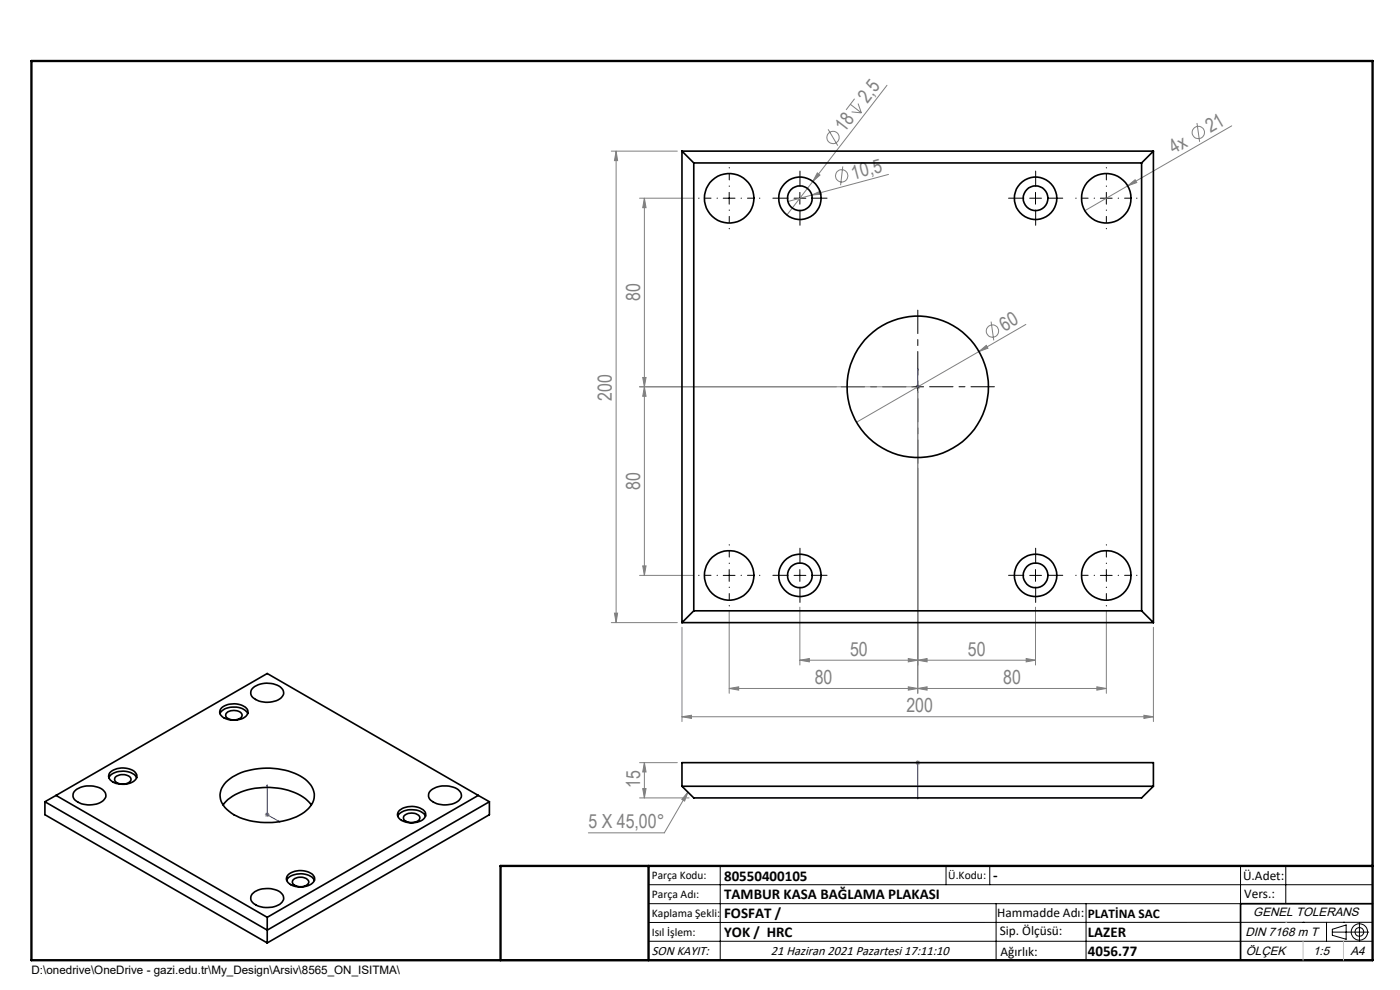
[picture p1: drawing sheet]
<svg xmlns="http://www.w3.org/2000/svg" width="297mm" height="210mm" viewBox="0 0 297 210" stroke-linecap="round" stroke-linejoin="round" font-family="sans-serif">
<g fill="none" stroke="#808080" stroke-width=".21">
<path d="M188.2 18.1l-21.3 27.5M129.7 32.1h14M130.7 32.1v100M130.7 32.1l.3 2h-.6zM173.4 36.7l.6 .4-1.6 1.4zM175.7 27.4l2 3.5M178.8 35.3l-.5 4M180.4 22.1l2.3 1.8M180.7 23.7l2 .2M181.3 20.9l-1.8 2.4M182 22l.7 1.9M188.5 37l-16.3 4.4"/>
<path d="M239.2 39.4l1.6-1.3 .4 .6zM239.2 39.4l-9 5.3M253.9 26.1l.6 4M261.3 26.7l-22.1 12.7M135.7 42h11.5M136.7 42l.4 2.1h-.8zM136.7 42v80.1M172.2 41.4l1.9-.9 .1 .7zM172.2 41.4l-5.1 1.3M207.7 74.6l1.5-1.3 .4 .6zM207.7 74.6l-26 15M210.3 68.2l.5 4"/>
<path d="M217.6 68.8l-9.9 5.8M135.7 82h58M136.3 80.1h.8l-.4 1.9zM136.7 82l.4 2.1h-.8zM194.2 82h1M194.3 81.7l.8 .7M194.7 81.6v.9M194.7 83.1v64M195.1 81.7l-.8 .7M129.7 132.1h14M130.4 130.1h.6l-.3 2zM135.7 122.1h11.5"/>
<path d="M136.3 120h.8l-.4 2.1zM144.7 133.1v20M154.7 129.6v17.5M169.7 128.8v12.3M192.7 139.7l2 .3-2 .4zM217.7 139.7l2 .3-2 .4zM219.7 128.8v12.3M234.7 129.6v17.5M244.7 133.1v20M144.7 152l2-.3v.7zM144.7 152h100M154.7 146l2-.3v.7z"/>
<path d="M154.7 146h80M169.7 140l2-.3v.7zM169.7 140h50M192.7 145.7l2 .3-2 .4zM194.7 146l2-.3v.7zM194.7 140l2-.3v.7zM232.7 145.7l2 .3-2 .4zM242.7 151.7l2 .3-2 .4zM56.2 172.8h1M56.3 172.5l.7 .7M56.7 172.3v1M57 172.5l-.7 .7"/>
<path d="M135.7 161.8h8M135.7 169.3h10.5M136.3 167.3h.8l-.4 2zM136.7 161.8v7.5M136.7 161.8l.4 2h-.8zM145.9 168l-.7 1.9-.6-.3zM145.9 168l-5 8.7h-16.1M194.2 161.8h1M194.3 161.4l.8 .7M194.7 161.3v1M195.1 161.4l-.8 .7"/>
<circle cx="176.7" cy="29.2" r="1.32"/>
<circle cx="178.6" cy="37.3" r="1.31"/>
<circle cx="254.2" cy="28.1" r="1.3"/>
<circle cx="210.6" cy="70.2" r="1.3"/>
</g>
<g fill="none" stroke="#000" stroke-width=".21">
<path d="M153.4 42h2.5M154.7 40.8v2.5M168.5 42h2.5M169.7 40.8v2.5M218.4 42h2.5M219.7 40.8v2.5M233.4 42h2.5M234.7 40.8v2.5M193.4 82h2.5M194.7 80.8v2.5M153.4 122.1h2.5M154.7 120.8v2.5"/>
<path d="M168.5 122.1h2.5M169.7 120.8v2.5M218.4 122.1h2.5M219.7 120.8v2.5M233.4 122.1h2.5M234.7 120.8v2.5M137.6 187.7h153.6M137.6 191.7h153.6M137.6 199.7h153.6M152.8 183.7v20M200.7 183.7v4M210 183.7v4"/>
<path d="M211.3 191.7v12M230.4 191.7v12M263.2 183.7v20M272.8 183.7v8M276.4 195.6h.1M281.4 195.6v4.1M282.6 197.7h7.8M282.6 197.1l3-.9v3l-3-.8zM285 195.6h.1M288.4 195.8v3.8M291.2 195.6l-153.6 .1"/>
<circle cx="288.4" cy="197.7" r="1.74"/>
<circle cx="288.4" cy="197.7" r=".93"/>
</g>
<path d="M194.7 78.2v.4v-.4M194.7 78.2v3.8M194.7 81.9v.3zM194.7 82h.1M56.7 166.5l.1 .4-.2-.1zM56.7 166.5v6.3l2.7 1.6M59.1 174.1l.3 .3-.3-.1zM194.7 161.7v.2zM194.7 169.5v-.4v.4M194.7 161.8v7.7M194.7 161.8h.1" fill="none" stroke="#00f" stroke-width=".21"/>
<g fill="none" stroke="#000" stroke-width=".21" stroke-dasharray="15.2 1.3 1.3 1.3">
<path d="M169.7 39.5v-3.2M219.7 39.5v-3.2M167.2 42h-3.2M169.7 44.5v3.3M172.2 42h3.3M217.2 42h-3.2M219.7 44.5v3.3M222.2 42h3.3M169.7 119.5v-3.2M219.7 119.5v-3.2M167.2 122h-3.2M169.7 124.5v3.3"/>
<path d="M172.2 122h3.3M217.2 122h-3.2M219.7 124.5v3.3M222.2 122h3.3"/>
</g>
<path d="M194.7 79.5v-13.7M192.2 82h-13.7M194.7 84.5v13.8M197.2 82h13.8" fill="none" stroke="#000" stroke-width=".21" stroke-dasharray="15.2 1.3 1.3 1.3" stroke-dashoffset="10.3"/>
<g fill="none" stroke="#000" stroke-width=".21" stroke-dasharray="15.2 1.3 1.3 1.3" stroke-dashoffset="15.1">
<path d="M154.7 39.5v-4M234.7 39.5v-4M152.2 42h-4M154.7 44.5v4M157.2 42h4M232.2 42h-4M234.7 44.5v4M237.2 42h4M154.7 119.5v-4M234.7 119.5v-4M152.2 122h-4M154.7 124.5v4"/>
<path d="M157.2 122h4M232.2 122h-4M234.7 124.5v4M237.2 122h4"/>
</g>
<path d="M291.2 191.7h-28v12M106.2 203.7h185" fill="none" stroke="#000" stroke-width=".35"/>
<path d="M6.7 12.9h284.5v190.8h-284.5zM137.6 183.7v20M291.2 183.7h-185v20" fill="none" stroke="#000" stroke-width=".5"/>
<path d="M272.8 195.6h.1M276.4 199.7v4M285 199.7v4" fill="none" stroke="#c0c0c0" stroke-width=".21"/>
<g fill="#00f">
<path d="M194.7 78.2v.4zM194.7 81.9v.3z"/>
<path d="M59.1 174.1l.3 .3-.3-.1zM56.7 166.5l.1 .4-.2-.1zM194.7 161.7v.2zM194.7 169.1v.4z"/>
</g>
<g fill="#808080">
<path d="M172.2 41.4l1.9-.9 .1 .7z"/>
<path d="M207.7 74.6l1.5-1.3 .4 .6z"/>
<path d="M239.2 39.4l1.6-1.3 .4 .6z"/>
<path d="M173.4 36.7l.6 .4-1.6 1.4z"/>
<path d="M242.7 151.7l2 .3-2 .4zM144.7 152l2-.3v.7z"/>
<path d="M192.7 145.7l2 .3-2 .4zM154.7 146l2-.3v.7z"/>
<path d="M194.7 146l2-.3v.7zM232.7 145.7l2 .3-2 .4zM145.9 168l-.7 1.9-.6-.3z"/>
<path d="M194.7 140l2-.3v.7zM217.7 139.7l2 .3-2 .4z"/>
<path d="M192.7 139.7l2 .3-2 .4zM169.7 140l2-.3v.7z"/>
<path d="M130.4 130.1h.6l-.3 2zM130.7 32.1l.3 2h-.6z"/>
<path d="M136.3 80.1h.8l-.4 1.9zM136.7 42l.4 2.1h-.8z"/>
<path d="M136.7 82l.4 2.1h-.8zM136.3 120h.8l-.4 2.1zM136.7 161.8l.4 2h-.8zM136.3 167.3h.8l-.4 2z"/>
</g>
<g fill="none" stroke="#000" stroke-width=".35">
<path d="M144.7 32.1l2.5 2.5M144.7 32.1h100M144.7 32.1v100M147.2 34.6h95M147.2 34.6v95M242.2 34.6v95M244.7 32.1l-2.5 2.5M244.7 32.1v100M144.7 132.1h100M147.2 129.6h95M147.2 129.6l-2.5 2.5M242.2 129.6l2.5 2.5"/>
<path d="M46.7 151.4a3.5 3.5 0 0 1 3.9-1.3l1.1 .4 .9 .9M47.1 150.1a4.2 4.2 0 0 1 5.4 .4 1.65 1.65 0 0 1-1.7 2.1 3.6 3.6 0 0 1-4.1-1.2v-.8zM48.2 151.2a2.36 2.36 0 0 1 3.1 .3l.1 .2a1.96 1.96 0 0 1-2.8 .8 .79 .79 0 0 1-.7-.5 .79 .79 0 0 1 .3-.8zM53.5 146.1a4.8 4.8 0 0 1 6.4 .1 1.49 1.49 0 0 1-.9 2.3 5 5 0 0 1-5.6-.8l-.2-.8zM9.5 170.1l47.2 27.2 47.1-27.2M9.5 170.1v2.7l47.2 27.2M11.9 168.7l-2.4 1.4M11.9 168.7l44.8 25.9M11.9 168.7l44.8-25.8 44.8 25.8M15.8 167.8a5 5 0 0 1 6.2-.1 1.47 1.47 0 0 1-.7 2.5 5 5 0 0 1-5.6-.7l-.2-.8zM23.1 165a3.6 3.6 0 0 1 4.3-1.2l1.1 .5 .5 .7M23.3 163.9a4.1 4.1 0 0 1 5.6 .2 1.44 1.44 0 0 1-1.3 2 4.1 4.1 0 0 1-4.4-.9l-.2-.5z"/>
<path d="M24.4 164.9a2.36 2.36 0 0 1 3.4 .2 1.34 1.34 0 0 1-1.8 1.2 1.34 1.34 0 0 1-1.7-1.2zM47.3 170.8a9.9 9.9 0 0 1 7.6-3.7 13 13 0 0 1 10.7 3.1l.4 .6M47.9 165.9a12.9 12.9 0 0 1 10.2-2.9 10.9 10.9 0 0 1 7.9 3.6 3.8 3.8 0 0 1-1 5.3 14.5 14.5 0 0 1-12 2.2 8.2 8.2 0 0 1-6.1-4.1 3.8 3.8 0 0 1 1-4.1zM84.4 173.1a3.5 3.5 0 0 1 3.9-1.3l1.1 .5 .6 .4 .3 .4M84.8 171.9a4.2 4.2 0 0 1 5.4 .3 1.49 1.49 0 0 1-1.3 2.1 4.1 4.1 0 0 1-4.4-.9l-.2-.8zM85.7 173.1a2.31 2.31 0 0 1 3.3 .2 1.52 1.52 0 0 1-2 1.2 1.11 1.11 0 0 1-1.3-1.4zM91.5 167.6a5.1 5.1 0 0 1 5.9 .1 1.47 1.47 0 0 1-.7 2.5 5 5 0 0 1-5.6-.7l-.2-.6v-.5zM101.5 168.7l-44.8 25.9M101.5 168.7l2.3 1.4M103.8 170.1v2.7l-47.1 27.2M144.7 166.8v-5h100v5M144.7 166.8h100"/>
<path d="M144.7 166.8l2.5 2.5h95l2.5-2.5M53.5 189.6a5 5 0 0 1 6.2-.1 1.47 1.47 0 0 1-.7 2.5 4.9 4.9 0 0 1-5.6-.8l-.2-.8zM56.7 194.6v5.4M60.8 186.8a3.6 3.6 0 0 1 4.4-1.2l1 .4 .5 .8M61.2 185.5a4.2 4.2 0 0 1 5.4 .3 1.44 1.44 0 0 1-1.3 2.1 4 4 0 0 1-4.4-.9l-.1-.8zM62.1 186.7a2.31 2.31 0 0 1 3.4 .2 1.52 1.52 0 0 1-2.1 1.2 1.13 1.13 0 0 1-1.3-1.4z"/>
<circle cx="154.7" cy="42" r="5.3"/>
<circle cx="169.7" cy="42" r="2.62"/>
<circle cx="169.7" cy="42.1" r="4.5"/>
<circle cx="219.7" cy="42" r="2.63"/>
<circle cx="219.7" cy="42.1" r="4.5"/>
<circle cx="234.7" cy="42" r="5.2"/>
<circle cx="194.7" cy="82" r="15"/>
<circle cx="154.7" cy="122.1" r="5.3"/>
<circle cx="169.7" cy="122.1" r="2.62"/>
<circle cx="169.7" cy="122.1" r="4.5"/>
<circle cx="219.7" cy="122.1" r="2.63"/>
<circle cx="219.7" cy="122.1" r="4.5"/>
<circle cx="234.7" cy="122.1" r="5.2"/>
</g>
<g font-size="4.1" fill="#808080">
<text x="184" y="22" transform="rotate(-52 184 22)">2,5</text>
<text x="179.2" y="28.3" transform="rotate(-52 179.2 28.3)">18</text>
<text x="256.8" y="28.2" transform="rotate(-30 256.8 28.2)">21</text>
<text x="249.1" y="32.7" transform="rotate(-30 249.1 32.7)">4x</text>
<text x="181" y="38.1" transform="rotate(-15 181 38.1)">10,5</text>
<text x="135.8" y="63.9" transform="rotate(-90 135.8 63.9)">80</text>
<text x="213.1" y="70.4" transform="rotate(-30 213.1 70.4)">60</text>
<text x="129.8" y="85.1" transform="rotate(-90 129.8 85.1)">200</text>
<text x="135.8" y="103.9" transform="rotate(-90 135.8 103.9)">80</text>
<text x="180.3" y="139.1">50</text>
<text x="205.3" y="139.1">50</text>
<text x="172.8" y="145.1">80</text>
<text x="212.8" y="145.1">80</text>
<text x="192.3" y="151.1">200</text>
<text x="135.8" y="167.1" transform="rotate(-90 135.8 167.1)">15</text>
<text x="124.8" y="175.7">5 X 45,00°</text>
</g>
<g font-size="3.2">
<text x="153.6" y="186.8">80550400105</text>
<text x="153.6" y="190.8">TAMBUR KASA BAĞLAMA PLAKASI</text>
<text x="210.7" y="186.6">-</text>
<text x="153.6" y="194.8">FOSFAT /</text>
<text x="153.6" y="198.8">YOK / HRC</text>
<text x="230.8" y="198.7">LAZER</text>
<text x="230.8" y="202.8">4056.77</text>
</g>
<g font-size="2.8">
<text x="263.7" y="186.7">Ü.Adet:</text>
<text x="263.9" y="190.5">Vers.:</text>
<text x="211.5" y="194.5">Hammadde Adı:</text>
<text x="230.8" y="194.7">PLATİNA SAC</text>
<text x="138.3" y="202.6">SON KAYIT:</text>
<text x="163.6" y="202.6">21 Haziran 2021 Pazartesi 17:11:10</text>
<text x="212.1" y="198.4">Sip. Ölçüsü:</text>
<text x="212.2" y="202.7">Ağırlık:</text>
</g>
<g font-size="2.6">
<text x="265.9" y="194.4">GENEL TOLERANS</text>
<text x="264.2" y="198.5">DIN 7168 m T</text>
<text x="264.3" y="202.6">ÖLÇEK</text>
<text x="278.5" y="202.6">1:5</text>
<text x="286.5" y="202.6">A4</text>
</g>
<g font-size="2.5">
<text x="138.3" y="186.4">Parça Kodu:</text>
<text x="138.3" y="190.5">Parça Adı:</text>
<text x="201.2" y="186.5">Ü.Kodu:</text>
<text x="138.3" y="194.5">Kaplama Şekli:</text>
<text x="138.3" y="198.6">Isıl İşlem:</text>
<text x="6.7" y="206.7">D:\onedrive\OneDrive - gazi.edu.tr\My_Design\Arsiv\8565_ON_ISITMA\</text>
</g>
</svg>
